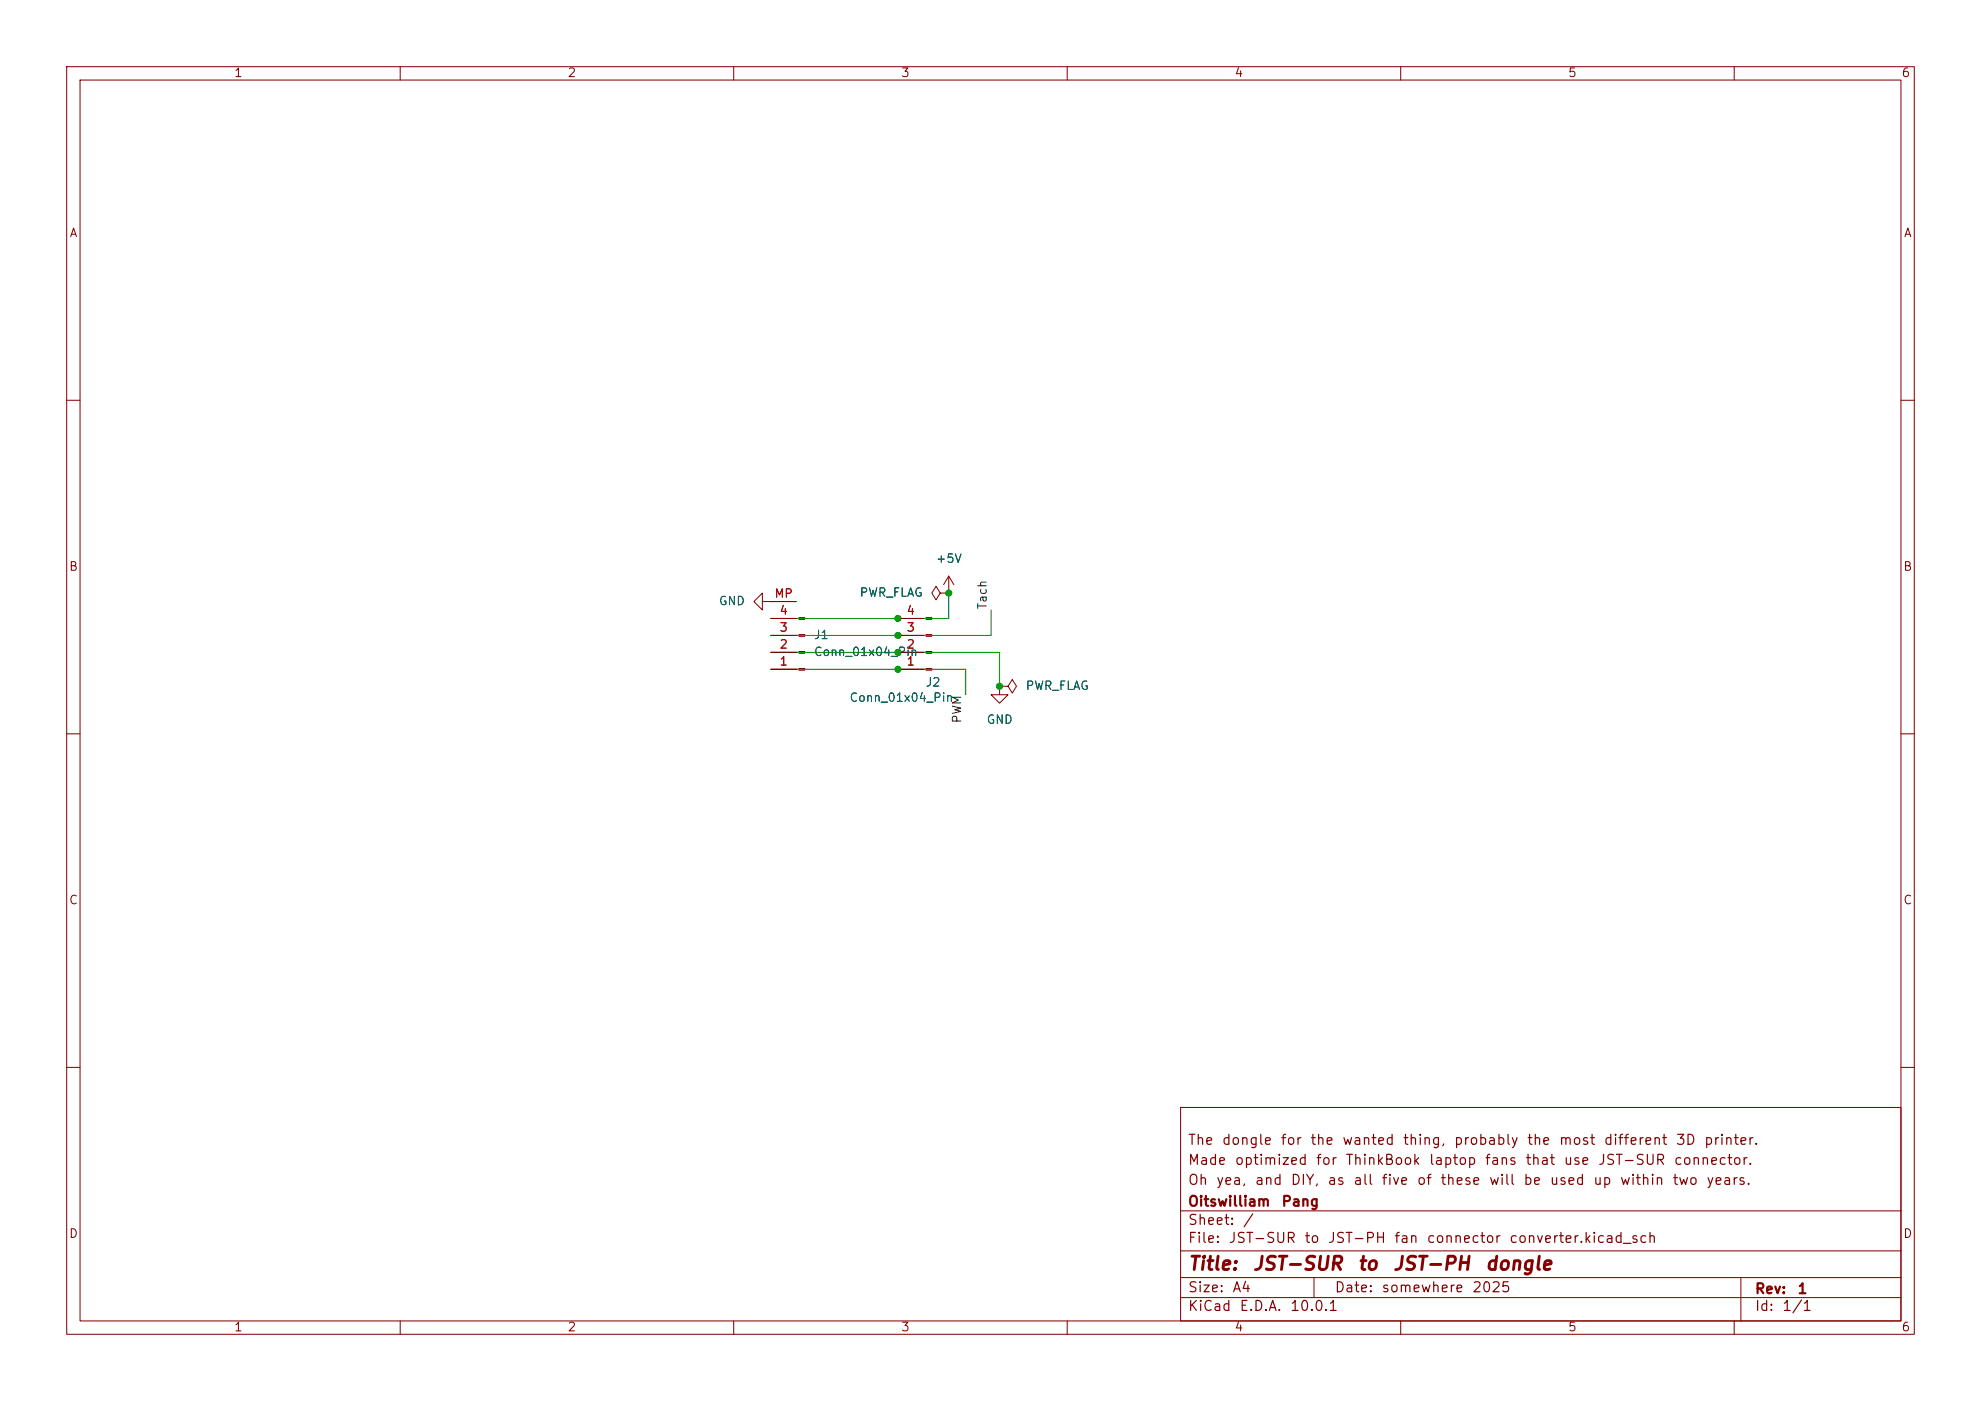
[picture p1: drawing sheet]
(kicad_sch
 (version 20260306)
 (generator "eeschema")
 (generator_version "10.0")
 (paper "A4")
 (title_block
  (title "JST-SUR to JST-PH dongle")
  (date "somewhere 2025")
  (rev "1")
  (company "Oitswilliam Pang")
  (comment 1 "Oh yea, and DIY, as all five of these will be used up within two years.")
  (comment 2 "Made optimized for ThinkBook laptop fans that use JST-SUR connector.")
  (comment 3 "The dongle for the wanted thing, probably the most different 3D printer."))
 (lib_symbols
  (symbol "Conn_01x04_Pin_1"
   (pin_names
    (offset 1.016) (hide yes)) (exclude_from_sim no) (in_bom yes) (on_board yes)
   (in_pos_files yes)
   (duplicate_pin_numbers_are_jumpers no)
   (property "Reference" "J1" (at -1.27 -2.5401 0) (show_name no) (do_not_autoplace no) (effects (font (size 1.27 1.27)) (justify right)))
   (property "Value" "Conn_01x04_Pin" (at -1.27 -0.0001 0) (show_name no) (do_not_autoplace no) (effects (font (size 1.27 1.27)) (justify right)))
   (property "Footprint" "Connector_JST:JST_SUR_BM04B-SURS-TF_1x04-1MP_P0.80mm_Vertical" (at 0 0 0) (show_name no) (do_not_autoplace no) (hide yes) (effects (font (size 1.27 1.27))))
   (property "Datasheet" "" (at 0 0 0) (show_name no) (do_not_autoplace no) (hide yes) (effects (font (size 1.27 1.27))))
   (property "Description" "Generic connector, single row, 01x04, script generated" (at 0 0 0) (show_name no) (do_not_autoplace no) (hide yes) (effects (font (size 1.27 1.27))))
   (property "LCSC" "C509166" (at 0 0 0) (show_name no) (do_not_autoplace no) (hide yes) (effects (font (size 1.27 1.27))))
   (property "ki_locked" "" (at 0 0 0) (show_name no) (do_not_autoplace no) (effects (font (size 1.27 1.27))))
   (symbol "Conn_01x04_Pin_1_1_1"
    (rectangle (start 0.8636 2.667) (end 0 2.413) (stroke (width 0.1524) (type default)) (fill (type outline)))
    (rectangle (start 0.8636 0.127) (end 0 -0.127) (stroke (width 0.1524) (type default)) (fill (type outline)))
    (rectangle (start 0.8636 -2.413) (end 0 -2.667) (stroke (width 0.1524) (type default)) (fill (type outline)))
    (rectangle (start 0.8636 -4.953) (end 0 -5.207) (stroke (width 0.1524) (type default)) (fill (type outline)))
    (polyline (pts (xy 1.27 2.54) (xy 0.8636 2.54)) (stroke (width 0.1524) (type default)) (fill (type none)))
    (polyline (pts (xy 1.27 0) (xy 0.8636 0)) (stroke (width 0.1524) (type default)) (fill (type none)))
    (polyline (pts (xy 1.27 -2.54) (xy 0.8636 -2.54)) (stroke (width 0.1524) (type default)) (fill (type none)))
    (polyline (pts (xy 1.27 -5.08) (xy 0.8636 -5.08)) (stroke (width 0.1524) (type default)) (fill (type none)))
    (pin passive line (at 5.08 2.54 180) (length 3.81) (name "Pin_1" (effects (font (size 1.27 1.27)))) (number "1" (effects (font (size 1.27 1.27)))))
    (pin passive line (at 5.08 0 180) (length 3.81) (name "Pin_2" (effects (font (size 1.27 1.27)))) (number "2" (effects (font (size 1.27 1.27)))))
    (pin passive line (at 5.08 -2.54 180) (length 3.81) (name "Pin_3" (effects (font (size 1.27 1.27)))) (number "3" (effects (font (size 1.27 1.27)))))
    (pin passive line (at 5.08 -5.08 180) (length 3.81) (name "Pin_4" (effects (font (size 1.27 1.27)))) (number "4" (effects (font (size 1.27 1.27)))))
    (pin passive line (at 5.08 -7.62 180) (length 3.81) (name "Pin_4" (effects (font (size 1.27 1.27)))) (number "MP" (effects (font (size 1.27 1.27))))))
   (embedded_fonts no))
  (symbol "Connector:Conn_01x04_Pin"
   (pin_names
    (offset 1.016) (hide yes)) (exclude_from_sim no) (in_bom yes) (on_board yes)
   (in_pos_files yes)
   (duplicate_pin_numbers_are_jumpers no)
   (property "Reference" "J" (at 0 5.08 0) (show_name no) (do_not_autoplace no) (effects (font (size 1.27 1.27))))
   (property "Value" "Conn_01x04_Pin" (at 0 -7.62 0) (show_name no) (do_not_autoplace no) (effects (font (size 1.27 1.27))))
   (property "Footprint" "" (at 0 0 0) (show_name no) (do_not_autoplace no) (hide yes) (effects (font (size 1.27 1.27))))
   (property "Datasheet" "" (at 0 0 0) (show_name no) (do_not_autoplace no) (hide yes) (effects (font (size 1.27 1.27))))
   (property "Description" "Generic connector, single row, 01x04, script generated" (at 0 0 0) (show_name no) (do_not_autoplace no) (hide yes) (effects (font (size 1.27 1.27))))
   (property "ki_locked" "" (at 0 0 0) (show_name no) (do_not_autoplace no) (effects (font (size 1.27 1.27))))
   (symbol "Conn_01x04_Pin_1_1"
    (rectangle (start 0.8636 2.667) (end 0 2.413) (stroke (width 0.1524) (type default)) (fill (type outline)))
    (rectangle (start 0.8636 0.127) (end 0 -0.127) (stroke (width 0.1524) (type default)) (fill (type outline)))
    (rectangle (start 0.8636 -2.413) (end 0 -2.667) (stroke (width 0.1524) (type default)) (fill (type outline)))
    (rectangle (start 0.8636 -4.953) (end 0 -5.207) (stroke (width 0.1524) (type default)) (fill (type outline)))
    (polyline (pts (xy 1.27 2.54) (xy 0.8636 2.54)) (stroke (width 0.1524) (type default)) (fill (type none)))
    (polyline (pts (xy 1.27 0) (xy 0.8636 0)) (stroke (width 0.1524) (type default)) (fill (type none)))
    (polyline (pts (xy 1.27 -2.54) (xy 0.8636 -2.54)) (stroke (width 0.1524) (type default)) (fill (type none)))
    (polyline (pts (xy 1.27 -5.08) (xy 0.8636 -5.08)) (stroke (width 0.1524) (type default)) (fill (type none)))
    (pin passive line (at 5.08 2.54 180) (length 3.81) (name "Pin_1" (effects (font (size 1.27 1.27)))) (number "1" (effects (font (size 1.27 1.27)))))
    (pin passive line (at 5.08 0 180) (length 3.81) (name "Pin_2" (effects (font (size 1.27 1.27)))) (number "2" (effects (font (size 1.27 1.27)))))
    (pin passive line (at 5.08 -2.54 180) (length 3.81) (name "Pin_3" (effects (font (size 1.27 1.27)))) (number "3" (effects (font (size 1.27 1.27)))))
    (pin passive line (at 5.08 -5.08 180) (length 3.81) (name "Pin_4" (effects (font (size 1.27 1.27)))) (number "4" (effects (font (size 1.27 1.27))))))
   (embedded_fonts no))
  (symbol "power:+5V"
   (power global)
   (pin_numbers (hide yes))
   (pin_names
    (offset 0) (hide yes)) (exclude_from_sim no) (in_bom yes) (on_board yes)
   (in_pos_files yes)
   (duplicate_pin_numbers_are_jumpers no)
   (property "Reference" "#PWR" (at 0 -3.81 0) (show_name no) (do_not_autoplace no) (hide yes) (effects (font (size 1.27 1.27))))
   (property "Value" "+5V" (at 0 3.556 0) (show_name no) (do_not_autoplace no) (effects (font (size 1.27 1.27))))
   (property "Footprint" "" (at 0 0 0) (show_name no) (do_not_autoplace no) (hide yes) (effects (font (size 1.27 1.27))))
   (property "Datasheet" "" (at 0 0 0) (show_name no) (do_not_autoplace no) (hide yes) (effects (font (size 1.27 1.27))))
   (property "Description" "Power symbol creates a global label with name \"+5V\"" (at 0 0 0) (show_name no) (do_not_autoplace no) (hide yes) (effects (font (size 1.27 1.27))))
   (symbol "+5V_0_1"
    (polyline (pts (xy -0.762 1.27) (xy 0 2.54)) (stroke (width 0) (type default)) (fill (type none)))
    (polyline (pts (xy 0 2.54) (xy 0.762 1.27)) (stroke (width 0) (type default)) (fill (type none)))
    (polyline (pts (xy 0 0) (xy 0 2.54)) (stroke (width 0) (type default)) (fill (type none))))
   (symbol "+5V_1_1"
    (pin power_in line (at 0 0 90) (length 0) (name "" (effects (font (size 1.27 1.27)))) (number "1" (effects (font (size 1.27 1.27))))))
   (embedded_fonts no))
  (symbol "power:GND"
   (power global)
   (pin_numbers (hide yes))
   (pin_names
    (offset 0) (hide yes)) (exclude_from_sim no) (in_bom yes) (on_board yes)
   (in_pos_files yes)
   (duplicate_pin_numbers_are_jumpers no)
   (property "Reference" "#PWR" (at 0 -6.35 0) (show_name no) (do_not_autoplace no) (hide yes) (effects (font (size 1.27 1.27))))
   (property "Value" "GND" (at 0 -3.81 0) (show_name no) (do_not_autoplace no) (effects (font (size 1.27 1.27))))
   (property "Footprint" "" (at 0 0 0) (show_name no) (do_not_autoplace no) (hide yes) (effects (font (size 1.27 1.27))))
   (property "Datasheet" "" (at 0 0 0) (show_name no) (do_not_autoplace no) (hide yes) (effects (font (size 1.27 1.27))))
   (property "Description" "Power symbol creates a global label with name \"GND\" , ground" (at 0 0 0) (show_name no) (do_not_autoplace no) (hide yes) (effects (font (size 1.27 1.27))))
   (symbol "GND_0_1"
    (polyline (pts (xy 0 0) (xy 0 -1.27) (xy 1.27 -1.27) (xy 0 -2.54) (xy -1.27 -1.27) (xy 0 -1.27)) (stroke (width 0) (type default)) (fill (type none))))
   (symbol "GND_1_1"
    (pin power_in line (at 0 0 270) (length 0) (name "" (effects (font (size 1.27 1.27)))) (number "1" (effects (font (size 1.27 1.27))))))
   (embedded_fonts no))
  (symbol "power:PWR_FLAG"
   (power global)
   (pin_numbers (hide yes))
   (pin_names
    (offset 0) (hide yes)) (exclude_from_sim no) (in_bom yes) (on_board yes)
   (in_pos_files yes)
   (duplicate_pin_numbers_are_jumpers no)
   (property "Reference" "#FLG" (at 0 1.905 0) (show_name no) (do_not_autoplace no) (hide yes) (effects (font (size 1.27 1.27))))
   (property "Value" "PWR_FLAG" (at 0 3.81 0) (show_name no) (do_not_autoplace no) (effects (font (size 1.27 1.27))))
   (property "Footprint" "" (at 0 0 0) (show_name no) (do_not_autoplace no) (hide yes) (effects (font (size 1.27 1.27))))
   (property "Datasheet" "" (at 0 0 0) (show_name no) (do_not_autoplace no) (hide yes) (effects (font (size 1.27 1.27))))
   (property "Description" "Special symbol for telling ERC where power comes from" (at 0 0 0) (show_name no) (do_not_autoplace no) (hide yes) (effects (font (size 1.27 1.27))))
   (symbol "PWR_FLAG_0_0"
    (pin power_out line (at 0 0 90) (length 0) (name "" (effects (font (size 1.27 1.27)))) (number "1" (effects (font (size 1.27 1.27))))))
   (symbol "PWR_FLAG_0_1"
    (polyline (pts (xy 0 0) (xy 0 1.27) (xy -1.016 1.905) (xy 0 2.54) (xy 1.016 1.905) (xy 0 1.27)) (stroke (width 0) (type default)) (fill (type none))))
   (embedded_fonts no)))
 (junction
  (at 134.62 100.33)
  (diameter 0)
  (color 0 0 0 0))
 (junction
  (at 149.86 102.87)
  (diameter 0)
  (color 0 0 0 0))
 (junction
  (at 134.62 97.79)
  (diameter 0)
  (color 0 0 0 0))
 (junction
  (at 134.62 92.71)
  (diameter 0)
  (color 0 0 0 0))
 (junction
  (at 134.62 95.25)
  (diameter 0)
  (color 0 0 0 0))
 (junction
  (at 142.24 88.9)
  (diameter 0)
  (color 0 0 0 0))
 (wire
  (pts (xy 144.78 100.33) (xy 144.78 104.14))
  (stroke (width 0) (type default)))
 (wire
  (pts (xy 134.62 100.33) (xy 144.78 100.33))
  (stroke (width 0) (type default)))
 (wire
  (pts (xy 149.86 97.79) (xy 149.86 102.87))
  (stroke (width 0) (type default)))
 (wire
  (pts (xy 115.57 95.25) (xy 134.62 95.25))
  (stroke (width 0) (type default)))
 (wire
  (pts (xy 142.24 92.71) (xy 142.24 88.9))
  (stroke (width 0) (type default)))
 (wire
  (pts (xy 115.57 92.71) (xy 134.62 92.71))
  (stroke (width 0) (type default)))
 (wire
  (pts (xy 134.62 92.71) (xy 142.24 92.71))
  (stroke (width 0) (type default)))
 (wire
  (pts (xy 115.57 97.79) (xy 134.62 97.79))
  (stroke (width 0) (type default)))
 (wire
  (pts (xy 134.62 95.25) (xy 148.59 95.25))
  (stroke (width 0) (type default)))
 (wire
  (pts (xy 134.62 97.79) (xy 149.86 97.79))
  (stroke (width 0) (type default)))
 (wire
  (pts (xy 148.59 91.44) (xy 148.59 95.25))
  (stroke (width 0) (type default)))
 (wire
  (pts (xy 115.57 100.33) (xy 134.62 100.33))
  (stroke (width 0) (type default)))
 (label "Tach"
  (at 148.59 91.44 90)
  (effects (font (size 1.27 1.27)) (justify left bottom)))
 (label "PWM"
  (at 144.78 104.14 270)
  (effects (font (size 1.27 1.27)) (justify right bottom)))
 (symbol
  (lib_id "power:GND")
  (at 115.57 90.17 270)
  (unit 1)
  (body_style 1)
  (exclude_from_sim no)
  (in_bom yes)
  (on_board yes)
  (in_pos_files yes)
  (dnp no)
  (fields_autoplaced yes)
  (property "Reference" "#PWR03" (at 109.22 90.17 0) (hide yes) (show_name no) (do_not_autoplace no) (effects (font (size 1.27 1.27))))
  (property "Value" "GND" (at 111.76 90.1699 90) (show_name no) (do_not_autoplace no) (effects (font (size 1.27 1.27)) (justify right)))
  (property "Footprint" "" (at 115.57 90.17 0) (hide yes) (show_name no) (do_not_autoplace no) (effects (font (size 1.27 1.27))))
  (property "Datasheet" "" (at 115.57 90.17 0) (hide yes) (show_name no) (do_not_autoplace no) (effects (font (size 1.27 1.27))))
  (property "Description" "Power symbol creates a global label with name \"GND\" , ground" (at 115.57 90.17 0) (hide yes) (show_name no) (do_not_autoplace no) (effects (font (size 1.27 1.27))))
  (pin "1"))
 (symbol
  (lib_id "power:PWR_FLAG")
  (at 142.24 88.9 90)
  (unit 1)
  (body_style 1)
  (exclude_from_sim no)
  (in_bom yes)
  (on_board yes)
  (in_pos_files yes)
  (dnp no)
  (fields_autoplaced yes)
  (property "Reference" "#FLG01" (at 140.335 88.9 0) (hide yes) (show_name no) (do_not_autoplace no) (effects (font (size 1.27 1.27))))
  (property "Value" "PWR_FLAG" (at 138.43 88.8999 90) (show_name no) (do_not_autoplace no) (effects (font (size 1.27 1.27)) (justify left)))
  (property "Footprint" "" (at 142.24 88.9 0) (hide yes) (show_name no) (do_not_autoplace no) (effects (font (size 1.27 1.27))))
  (property "Datasheet" "" (at 142.24 88.9 0) (hide yes) (show_name no) (do_not_autoplace no) (effects (font (size 1.27 1.27))))
  (property "Description" "Special symbol for telling ERC where power comes from" (at 142.24 88.9 0) (hide yes) (show_name no) (do_not_autoplace no) (effects (font (size 1.27 1.27))))
  (pin "1"))
 (symbol
  (lib_id "power:PWR_FLAG")
  (at 149.86 102.87 270)
  (unit 1)
  (body_style 1)
  (exclude_from_sim no)
  (in_bom yes)
  (on_board yes)
  (in_pos_files yes)
  (dnp no)
  (fields_autoplaced yes)
  (property "Reference" "#FLG02" (at 151.765 102.87 0) (hide yes) (show_name no) (do_not_autoplace no) (effects (font (size 1.27 1.27))))
  (property "Value" "PWR_FLAG" (at 153.67 102.8699 90) (show_name no) (do_not_autoplace no) (effects (font (size 1.27 1.27)) (justify left)))
  (property "Footprint" "" (at 149.86 102.87 0) (hide yes) (show_name no) (do_not_autoplace no) (effects (font (size 1.27 1.27))))
  (property "Datasheet" "" (at 149.86 102.87 0) (hide yes) (show_name no) (do_not_autoplace no) (effects (font (size 1.27 1.27))))
  (property "Description" "Special symbol for telling ERC where power comes from" (at 149.86 102.87 0) (hide yes) (show_name no) (do_not_autoplace no) (effects (font (size 1.27 1.27))))
  (pin "1"))
 (symbol
  (lib_name "Conn_01x04_Pin_1")
  (lib_id "Connector:Conn_01x04_Pin")
  (at 120.65 97.79 180)
  (unit 1)
  (body_style 1)
  (exclude_from_sim no)
  (in_bom yes)
  (on_board yes)
  (in_pos_files yes)
  (dnp no)
  (fields_autoplaced yes)
  (property "Reference" "J1" (at 121.92 95.2499 0) (show_name no) (do_not_autoplace no) (effects (font (size 1.27 1.27)) (justify right)))
  (property "Value" "Conn_01x04_Pin" (at 121.92 97.7899 0) (show_name no) (do_not_autoplace no) (effects (font (size 1.27 1.27)) (justify right)))
  (property "Footprint" "Connector_JST:JST_SUR_BM04B-SURS-TF_1x04-1MP_P0.80mm_Vertical" (at 120.65 97.79 0) (hide yes) (show_name no) (do_not_autoplace no) (effects (font (size 1.27 1.27))))
  (property "Datasheet" "" (at 120.65 97.79 0) (hide yes) (show_name no) (do_not_autoplace no) (effects (font (size 1.27 1.27))))
  (property "Description" "Generic connector, single row, 01x04, script generated" (at 120.65 97.79 0) (hide yes) (show_name no) (do_not_autoplace no) (effects (font (size 1.27 1.27))))
  (property "LCSC" "C509166" (at 120.65 97.79 0) (hide yes) (show_name no) (do_not_autoplace no) (effects (font (size 1.27 1.27))))
  (pin "2")
  (pin "3")
  (pin "1")
  (pin "4")
  (pin "MP"))
 (symbol
  (lib_id "Connector:Conn_01x04_Pin")
  (at 139.7 97.79 180)
  (unit 1)
  (body_style 1)
  (exclude_from_sim no)
  (in_bom yes)
  (on_board yes)
  (in_pos_files yes)
  (dnp no)
  (property "Reference" "J2" (at 138.684 102.362 0) (show_name no) (do_not_autoplace no) (effects (font (size 1.27 1.27)) (justify right)))
  (property "Value" "Conn_01x04_Pin" (at 127.254 104.648 0) (show_name no) (do_not_autoplace no) (effects (font (size 1.27 1.27)) (justify right)))
  (property "Footprint" "Connector_JST:JST_PH_B4B-PH-K_1x04_P2.00mm_Vertical" (at 139.7 97.79 0) (hide yes) (show_name no) (do_not_autoplace no) (effects (font (size 1.27 1.27))))
  (property "Datasheet" "" (at 139.7 97.79 0) (hide yes) (show_name no) (do_not_autoplace no) (effects (font (size 1.27 1.27))))
  (property "Description" "Generic connector, single row, 01x04, script generated" (at 139.7 97.79 0) (hide yes) (show_name no) (do_not_autoplace no) (effects (font (size 1.27 1.27))))
  (property "LCSC" "C131334" (at 139.7 97.79 0) (hide yes) (show_name no) (do_not_autoplace no) (effects (font (size 1.27 1.27))))
  (pin "2")
  (pin "3")
  (pin "1")
  (pin "4"))
 (symbol
  (lib_id "power:+5V")
  (at 142.24 88.9 0)
  (unit 1)
  (body_style 1)
  (exclude_from_sim no)
  (in_bom yes)
  (on_board yes)
  (in_pos_files yes)
  (dnp no)
  (fields_autoplaced yes)
  (property "Reference" "#PWR02" (at 142.24 92.71 0) (hide yes) (show_name no) (do_not_autoplace no) (effects (font (size 1.27 1.27))))
  (property "Value" "+5V" (at 142.24 83.82 0) (show_name no) (do_not_autoplace no) (effects (font (size 1.27 1.27))))
  (property "Footprint" "" (at 142.24 88.9 0) (hide yes) (show_name no) (do_not_autoplace no) (effects (font (size 1.27 1.27))))
  (property "Datasheet" "" (at 142.24 88.9 0) (hide yes) (show_name no) (do_not_autoplace no) (effects (font (size 1.27 1.27))))
  (property "Description" "Power symbol creates a global label with name \"+5V\"" (at 142.24 88.9 0) (hide yes) (show_name no) (do_not_autoplace no) (effects (font (size 1.27 1.27))))
  (pin "1"))
 (symbol
  (lib_id "power:GND")
  (at 149.86 102.87 0)
  (unit 1)
  (body_style 1)
  (exclude_from_sim no)
  (in_bom yes)
  (on_board yes)
  (in_pos_files yes)
  (dnp no)
  (fields_autoplaced yes)
  (property "Reference" "#PWR01" (at 149.86 109.22 0) (hide yes) (show_name no) (do_not_autoplace no) (effects (font (size 1.27 1.27))))
  (property "Value" "GND" (at 149.86 107.95 0) (show_name no) (do_not_autoplace no) (effects (font (size 1.27 1.27))))
  (property "Footprint" "" (at 149.86 102.87 0) (hide yes) (show_name no) (do_not_autoplace no) (effects (font (size 1.27 1.27))))
  (property "Datasheet" "" (at 149.86 102.87 0) (hide yes) (show_name no) (do_not_autoplace no) (effects (font (size 1.27 1.27))))
  (property "Description" "Power symbol creates a global label with name \"GND\" , ground" (at 149.86 102.87 0) (hide yes) (show_name no) (do_not_autoplace no) (effects (font (size 1.27 1.27))))
  (pin "1"))
 (sheet_instances
  (path ""
   (page "1")))
 (embedded_fonts no))
